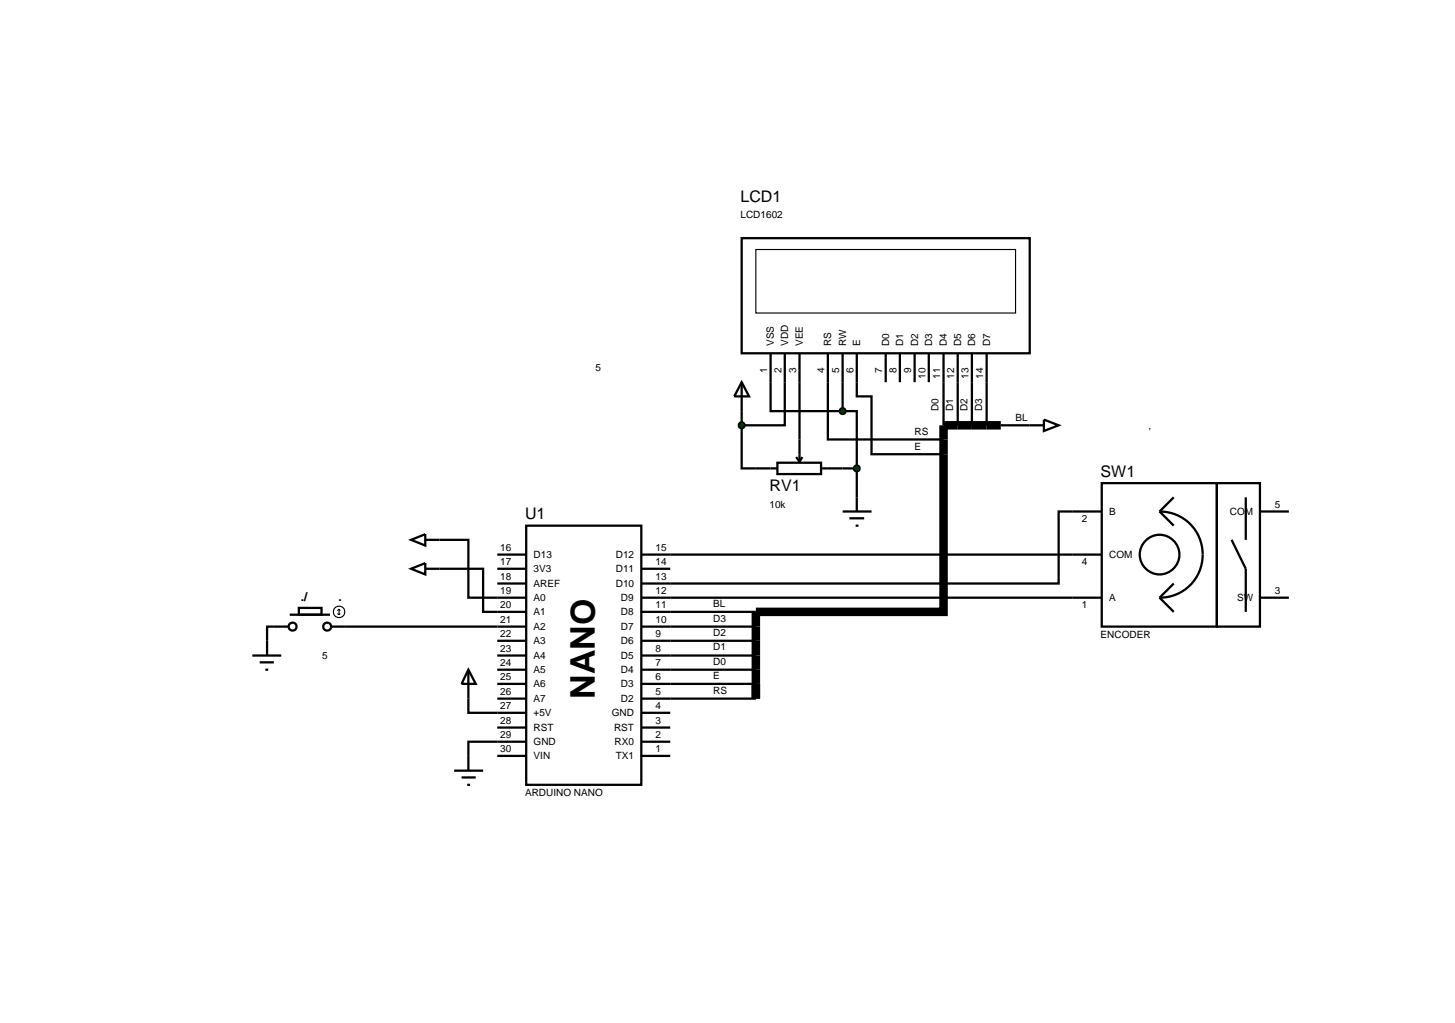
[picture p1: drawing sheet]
<svg xmlns="http://www.w3.org/2000/svg" width="257mm" height="180mm" viewBox="0 0 257 180" stroke-linecap="round" stroke-linejoin="round" font-family="sans-serif">
<path d="M176.5 75h-10.1v32.9h-33.1v15.3" fill="none" stroke="#000" stroke-width="1.5" stroke-linecap="butt"/>
<g fill="none" stroke="#000" stroke-width=".4">
<path d="M130.8 42h50.8v20.3h-50.8zM130.8 75v7.6h6.3M130.8 72.5v2.5M135.9 62.3v10.2h12.7M138.4 62.3v12.7h-7.6M141 62.3v19.1M146 62.3v15.2h20.4M148.6 72.5h2.5v10.1M148.6 62.3v10.2M151.1 62.3v7.6h2.6v10.2h12.7M156.2 62.3v5.1M158.7 62.3v5.1"/>
<path d="M161.3 62.3v5.1M163.8 62.3v5.1M166.4 62.3v12.7M168.9 62.3v12.7M171.4 62.3v12.7M174 62.3v12.7M176.5 75h5.1M77.5 95.2h5.1v10.2h10.2M87.7 97.8h5.1M92.8 92.7h20.3v45.7h-20.3zM113.1 97.8h76.1M137.1 81.6h7.7v2h-7.7z"/>
<path d="M140.4 80.6l.6 .8M141.5 80.6l-.5 .8M144.8 82.6h6.3M151.1 82.6v5.1M189.2 90.2h-2.5v12.7h-73.6M48.3 110.5h-1.2v2.5M61 110.5h31.8M77.5 100.3h7.7v7.6h7.6M87.7 118.1h5.1M87.7 115.6h5.1M87.7 113h5.1M87.7 100.3h5.1"/>
<path d="M87.7 102.9h5.1M113.1 118.1h20.2M113.1 115.6h20.2M113.1 113h20.2M113.1 110.5h20.2M113.1 107.9h20.2M113.1 105.4h76.1M113.1 100.3h5.1M82.6 123.2v2.5h10.2M87.7 123.2h5.1M87.7 120.6h5.1M87.7 128.3h5.1"/>
<path d="M87.7 133.3h5.1M92.8 130.8h-10.2v2.5M113.1 123.2h20.2M113.1 120.6h20.2M113.1 125.7h5.1M113.1 128.3h5.1M113.1 130.8h5.1M113.1 133.3h5.1"/>
</g>
<path d="M133.3 44h45.8v11.2h-45.8z" fill="none" stroke="#000" stroke-width=".2"/>
<path d="M148.3 72.1l.3-.1-.5 .5zM148.6 72l.3 .1 .2 .4zM148.6 73l.5-.5-.2 .4zM148.1 72.5l.5 .5-.3-.1z" fill="#004000" stroke="#000" stroke-width=".4"/>
<path d="M148.6 72l.5 .5-.5 .5-.5-.5z" fill="#004000"/>
<path d="M148.6 90.2h5.1M149.8 91.4h2.6M150.9 92.7h.5M151.1 87.7v2.5" fill="none" stroke="#000" stroke-width=".4"/>
<path d="M150.8 82.2l.3-.1-.5 .5zM151.1 82.1l.4 .2 .1 .3zM151.6 82.6l-.1 .3-.4 .2zM150.6 82.6l.5 .5-.4-.2z" fill="#004000" stroke="#000" stroke-width=".4"/>
<path d="M151.1 82.1l.5 .5-.5 .5-.5-.5z" fill="#004000"/>
<path d="M130.8 67.4l1.3 2.5h-2.6zM130.8 67.4v5.1" fill="none" stroke="#000" stroke-width=".4"/>
<path d="M130.4 74.7l.4-.2-.5 .5zM130.8 74.5l.3 .1 .2 .4zM131.3 75l-.1 .3-.4 .2zM130.3 75l.5 .5-.3-.1z" fill="#004000" stroke="#000" stroke-width=".4"/>
<path d="M130.3 75l.5-.5 .5 .5-.5 .5z" fill="#004000"/>
<g fill="none" stroke="#000" stroke-width=".4">
<path d="M181.6 75h2.5M184.1 74l2.6 1-2.6 1zM72.5 95.2l2.5-1v2zM75 95.2h2.5M189.2 90.2h5.1M189.2 97.8h5.1M194.3 85.2h20.3v25.3h-20.3zM204.5 90.2a7.6 7.6 0 0 1 7.6 7.6 7.6 7.6 0 0 1-7.6 7.6M204.5 90.2l2.5 2.5M207 87.7l-2.5 2.5M214.6 85.2h7.6v25.3h-7.6zM217.2 95.2l2.5 5.1v7.6"/>
<path d="M219.7 87.7v7.5M222.2 90.2h5.1M44.5 115.6h5.1M45.8 116.8h2.5M46.8 118.1h.5M47.1 113v2.6M48.3 110.5h2.6M51.1 108.4h7.1M52.7 107.2h4v1.2h-4zM58.5 110.5h2.5M72.5 100.3l2.5-1v2zM75 100.3h2.5"/>
<path d="M82.6 118.1l1.3 2.5h-2.5zM82.6 118.1v5.1M189.2 105.4h5.1M204.5 105.4l2.5 2.5M207 102.9l-2.5 2.5M222.2 105.4h5.1M80.1 135.9h5.1M81.4 137.1h2.5M82.4 138.4h.5M82.6 133.3v2.6"/>
<circle cx="204.5" cy="97.8" r="3.5"/>
<circle cx="51.6" cy="110.5" r=".7"/>
<circle cx="57.7" cy="110.5" r=".7"/>
</g>
<g fill="none" stroke="#000" stroke-width=".2">
<path d="M59.5 108.2l.3 .2M59.8 107.4v1M59.8 107.4l-.3 .3M59.8 107.4l.2 .3M60 108.2l-.2 .2"/>
<circle cx="59.8" cy="107.9" r="1.01"/>
</g>
<text font-size="6" x="104.9" y="123.2" transform="rotate(-90 104.9 123.2)">NANO</text>
<g font-size="2.8">
<text x="130.6" y="35.7">LCD1</text>
<text x="135.7" y="86.6">RV1</text>
<text x="194.1" y="84.1">SW1</text>
<text x="92.6" y="91.6">U1</text>
</g>
<text font-size="2.1" x="49.1" y="106">Вкл./выкл.</text>
<g font-size="1.8">
<text x="130.6" y="38.5">LCD1602</text>
<text x="102.3" y="65.4">На 5 вольт из фильтра питания</text>
<text x="135.3" y="65.8" transform="rotate(-90 135.3 65.8)">1</text>
<text x="136.5" y="61" transform="rotate(-90 136.5 61)">VSS</text>
<text x="137.8" y="65.8" transform="rotate(-90 137.8 65.8)">2</text>
<text x="139" y="61" transform="rotate(-90 139 61)">VDD</text>
<text x="140.4" y="65.8" transform="rotate(-90 140.4 65.8)">3</text>
<text x="141.6" y="61" transform="rotate(-90 141.6 61)">VEE</text>
<text x="145.4" y="65.8" transform="rotate(-90 145.4 65.8)">4</text>
<text x="146.6" y="61" transform="rotate(-90 146.6 61)">RS</text>
<text x="148" y="65.8" transform="rotate(-90 148 65.8)">5</text>
<text x="149.2" y="61" transform="rotate(-90 149.2 61)">RW</text>
<text x="150.5" y="65.8" transform="rotate(-90 150.5 65.8)">6</text>
<text x="151.7" y="61" transform="rotate(-90 151.7 61)">E</text>
<text x="155.6" y="65.8" transform="rotate(-90 155.6 65.8)">7</text>
<text x="156.8" y="61" transform="rotate(-90 156.8 61)">D0</text>
<text x="158.1" y="65.8" transform="rotate(-90 158.1 65.8)">8</text>
<text x="159.3" y="61" transform="rotate(-90 159.3 61)">D1</text>
<text x="160.7" y="65.8" transform="rotate(-90 160.7 65.8)">9</text>
<text x="161.9" y="61" transform="rotate(-90 161.9 61)">D2</text>
<text x="164.4" y="61" transform="rotate(-90 164.4 61)">D3</text>
<text x="167" y="61" transform="rotate(-90 167 61)">D4</text>
<text x="169.5" y="61" transform="rotate(-90 169.5 61)">D5</text>
<text x="172" y="61" transform="rotate(-90 172 61)">D6</text>
<text x="174.6" y="61" transform="rotate(-90 174.6 61)">D7</text>
<text x="163.2" y="66.8" transform="rotate(-90 163.2 66.8)">10</text>
<text x="165.8" y="66.8" transform="rotate(-90 165.8 66.8)">11</text>
<text x="168.3" y="66.8" transform="rotate(-90 168.3 66.8)">12</text>
<text x="170.8" y="66.8" transform="rotate(-90 170.8 66.8)">13</text>
<text x="173.4" y="66.8" transform="rotate(-90 173.4 66.8)">14</text>
<text x="161.3" y="76.7">RS</text>
<text x="165.5" y="72.5" transform="rotate(-90 165.5 72.5)">D0</text>
<text x="168.1" y="72.5" transform="rotate(-90 168.1 72.5)">D1</text>
<text x="170.6" y="72.5" transform="rotate(-90 170.6 72.5)">D2</text>
<text x="173.2" y="72.5" transform="rotate(-90 173.2 72.5)">D3</text>
<text x="179.1" y="74.2">BL</text>
<text x="187.9" y="75.6">На пин А дисплея, пин К соединить с землей</text>
<text x="161.3" y="79.3">E</text>
<text x="135.7" y="89.5">10k</text>
<text x="224.8" y="89.6">5</text>
<text x="190.8" y="92">2</text>
<text x="195.6" y="90.8">B</text>
<text x="216.9" y="90.8">COM</text>
<text x="88.2" y="97.2">16</text>
<text x="88.2" y="99.7">17</text>
<text x="94.1" y="98.4">D13</text>
<text x="94.1" y="100.9">3V3</text>
<text x="108.6" y="98.4">D12</text>
<text x="108.6" y="100.9">D11</text>
<text x="115.6" y="97.2">15</text>
<text x="115.6" y="99.7">14</text>
<text x="190.8" y="99.6">4</text>
<text x="195.6" y="98.4">COM</text>
<text x="88.2" y="102.3">18</text>
<text x="88.2" y="104.8">19</text>
<text x="88.2" y="107.3">20</text>
<text x="94.1" y="103.5">AREF</text>
<text x="94.1" y="106">A0</text>
<text x="108.6" y="103.5">D10</text>
<text x="109.5" y="106">D9</text>
<text x="115.6" y="104.8">12</text>
<text x="115.6" y="102.3">13</text>
<text x="115.6" y="107.3">11</text>
<text x="125.8" y="107.1">BL</text>
<text x="190.8" y="107.2">1</text>
<text x="195.6" y="106">A</text>
<text x="218.2" y="106">SW</text>
<text x="224.8" y="104.8">3</text>
<text x="88.2" y="109.9">21</text>
<text x="88.2" y="112.4">22</text>
<text x="94.1" y="108.5">A1</text>
<text x="94.1" y="111.1">A2</text>
<text x="94.1" y="113.6">A3</text>
<text x="109.5" y="108.5">D8</text>
<text x="109.5" y="111.1">D7</text>
<text x="109.5" y="113.6">D6</text>
<text x="115.6" y="109.9">10</text>
<text x="115.6" y="112.4">9</text>
<text x="125.8" y="112.2">D2</text>
<text x="125.8" y="109.7">D3</text>
<text x="194.1" y="112.5">ENCODER</text>
<text x="54.1" y="116.2">На 5 вольт из фильтра питания</text>
<text x="88.2" y="115">23</text>
<text x="88.2" y="117.5">24</text>
<text x="88.2" y="120">25</text>
<text x="94.1" y="116.2">A4</text>
<text x="94.1" y="118.7">A5</text>
<text x="109.5" y="116.2">D5</text>
<text x="109.5" y="118.7">D4</text>
<text x="115.6" y="115">8</text>
<text x="115.6" y="117.5">7</text>
<text x="115.6" y="120">6</text>
<text x="125.8" y="119.8">E</text>
<text x="125.8" y="117.3">D0</text>
<text x="125.8" y="114.7">D1</text>
<text x="88.2" y="122.6">26</text>
<text x="88.2" y="125.1">27</text>
<text x="94.1" y="121.2">A6</text>
<text x="94.1" y="123.8">A7</text>
<text x="109.5" y="121.2">D3</text>
<text x="109.5" y="123.8">D2</text>
<text x="115.6" y="122.6">5</text>
<text x="115.6" y="125.1">4</text>
<text x="125.8" y="122.4">RS</text>
<text x="88.2" y="127.7">28</text>
<text x="88.2" y="130.2">29</text>
<text x="94.1" y="126.3">+5V</text>
<text x="94.1" y="128.9">RST</text>
<text x="94.1" y="131.4">GND</text>
<text x="107.9" y="126.3">GND</text>
<text x="108.3" y="128.9">RST</text>
<text x="108.4" y="131.4">RX0</text>
<text x="115.6" y="127.7">3</text>
<text x="115.6" y="130.2">2</text>
<text x="88.2" y="132.7">30</text>
<text x="94.1" y="133.9">VIN</text>
<text x="108.6" y="133.9">TX1</text>
<text x="115.6" y="132.7">1</text>
<text x="92.6" y="140.4">ARDUINO NANO</text>
</g>
</svg>
